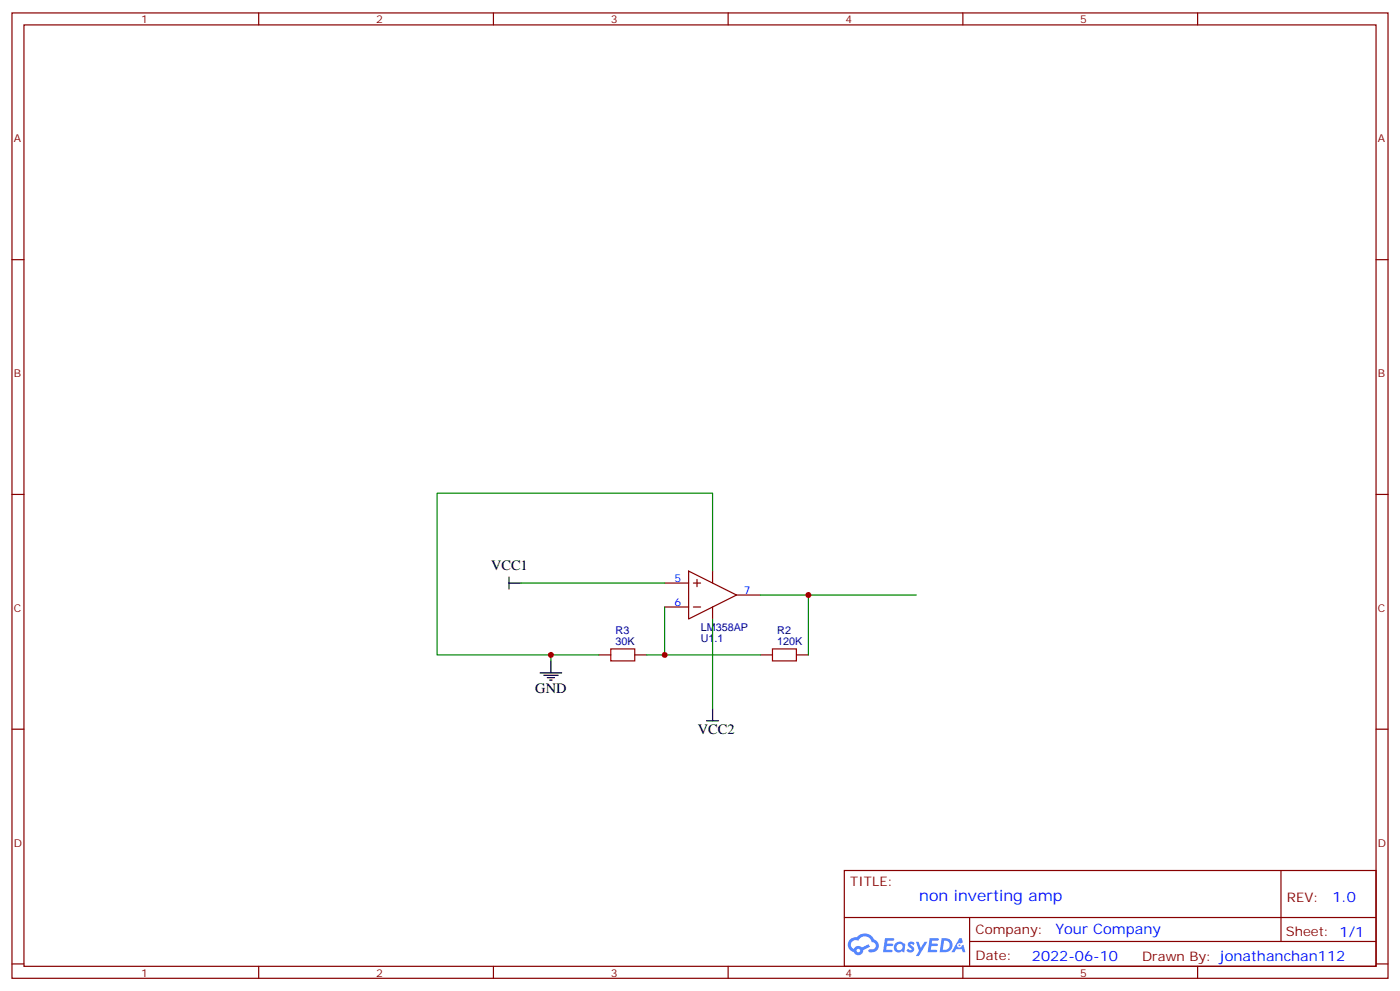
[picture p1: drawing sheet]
<svg xmlns="http://www.w3.org/2000/svg" width="412mm" height="292mm" viewBox="0 0 412 292" stroke-linecap="round" stroke-linejoin="round" font-family="sans-serif">
<g fill="none" stroke="#870000" stroke-width=".35">
<path d="M3.5 3.8h405.4v284.3h-405.4zM7.1 7.3h398.2v277.3h-398.2zM76.2 3.8v3.5M145.3 3.8v3.5M214.5 3.8v3.5M283.6 3.8v3.5M352.8 3.8v3.5M3.5 76.5h3.6M405.3 76.5h3.6M3.5 145.6h3.6M405.3 145.6h3.6M3.5 214.8h3.6"/>
<path d="M405.3 214.8h3.6M248.7 256.4h156.6v28.2h-156.6zM377.3 256.4v20.9M248.7 270.2h156.5M285.6 277.3h119.6M285.6 270.2v14.2M3.5 283.9h3.6M76.2 284.6v3.5M145.3 284.6v3.5M214.5 284.6v3.5M283.6 284.6v3.5M352.8 284.6v3.5"/>
<path d="M405.3 283.9h3.6"/>
</g>
<g fill="#5487ff">
<path d="M267.7 277.6a1.22 1.22 0 0 1 1.7 .2l-.4 .6a.47 .47 0 0 0-.3-.4 .47 .47 0 0 0-.5 .2l.1 .2a1.14 1.14 0 0 1 .8 1.8 1.14 1.14 0 0 1-1.9 0l-.2-.2 .5-.6 .7 .5a.29 .29 0 0 0 .3-.3 .29 .29 0 0 0-.2-.3 1.04 1.04 0 0 1-.6-1.7z"/>
<path d="M260.7 276.3h2.4l.3 .2-.2 .5-1.8 .1-.1 .8h1.5l.3 .4-.3 .4h-1.6l-.2 1.1h1.7l.2 .3-.2 .3-2.6 .1z"/>
<path d="M273.8 276.3h2.4l.3 .2-.1 .5-1.8 .1-.2 .8h1.6l.3 .4-.4 .4h-1.6l-.1 1.1h1.7l.2 .3-.2 .3-2.6 .1z"/>
<path d="M282.6 276.3h.7l.3 1.3-.6 .3a.69 .69 0 0 0-1 .3 .69 .69 0 0 0 .4 .9 .69 .69 0 0 0 .9-.6l.5-.2 .6 2.2h-.8l-.2-.9h-1.8l-.5 .9h-.8z"/>
<path d="M269.8 277.4h.8l.6 1.8 1.1-1.8h.9l-2.6 4.2h-.8l.9-1.5z"/>
<path d="M277.4 276.3l-.6 4.2h1.3a2.11 2.11 0 0 0 2.5-2.1 2.11 2.11 0 0 0-2.5-2.1zM278.1 277.1a1.39 1.39 0 0 1 1.7 1.4 1.39 1.39 0 0 1-1.8 1.3h-.3z"/>
<path d="M263.7 277.9a1.54 1.54 0 0 0-.1 2.2 1.54 1.54 0 0 0 2.2 .1l.6 .3 .3-2.3-.2-.3h-.4a1.49 1.49 0 0 0-2.4 0zM264 278.9a.94 .94 0 0 1 1.8 0 .94 .94 0 0 1-1.8 0z"/>
<path d="M250.4 276.7a2.18 2.18 0 0 0 1.1 3.7 1.44 1.44 0 0 0 1.6 .9 1.44 1.44 0 0 0 1.2-1.4l2-1.1-.5-.7-1.9 1a1.47 1.47 0 0 0-2.4 .4 1.39 1.39 0 0 1-.7-1.9 1.39 1.39 0 0 1 2-.5 2.12 2.12 0 0 1 2.2-1.3 2.12 2.12 0 0 1 1.9 1.7 1.14 1.14 0 0 1 1.1 1.4 1.14 1.14 0 0 1-1.7 .7 .43 .43 0 0 0-.5 .4 .43 .43 0 0 0 .4 .5 1.98 1.98 0 0 0 2.5-1.2 1.98 1.98 0 0 0-1.2-2.6 3.1 3.1 0 0 0-5.3-.6l-.9 .1zM252.3 280a.55 .55 0 0 1 1.1 0 .55 .55 0 0 1-1.1 0z"/>
<circle cx="282.6" cy="278.4" r=".26"/>
</g>
<g fill="none" stroke="#870000" stroke-width=".35">
<path d="M195.8 178.8h7M195.8 171.7h7M202.8 168.2l14.2 7.1-14.2 7zM204.3 178.8h2.1M204.3 171.7h2.1M205.3 170.7v2.1M209.9 168.2v3.5M209.9 178.8v3.5M217 175.3h7M176.4 192.9h3.5M187 192.9h3.5M224 192.9h3.5"/>
<path d="M234.6 192.9h3.5"/>
</g>
<path d="M149.9 171.7h3.6M149.9 170v3.5M159.1 198.2h6.4M160.2 198.9h4.2M161.2 199.6h2.1M162.3 194.7v3.5M161.9 200.3h.7M208.1 212.3h3.6M209.9 208.8v3.5" fill="none" stroke="#000" stroke-width=".35"/>
<path d="M179.9 191.1h7.1v3.6h-7.1zM227.5 191.1h7.1v3.6h-7.1z" fill="none" stroke="#a10000" stroke-width=".35"/>
<path d="M153.5 171.7h42.3M195.8 178.8v14.1M209.9 168.2v-22.9h-81.1v47.6h33.5M224 175.3h45.9M238.1 175.3v17.6M176.4 192.9h-14.1v1.8M190.5 192.9h33.5M209.9 182.3v26.5" fill="none" stroke="#008700" stroke-width=".35"/>
<g fill="#c00">
<circle cx="195.8" cy="192.9" r=".88"/>
<circle cx="238.1" cy="175.3" r=".88"/>
<circle cx="162.3" cy="192.9" r=".88"/>
</g>
<text font-size="4.6" fill="#00f" x="270.8" y="265.4">non inverting amp</text>
<g font-size="4.2">
<text x="144.6" y="167.8">VCC1</text>
<text x="157.7" y="204.2">GND</text>
<text x="205.6" y="216.3">VCC2</text>
</g>
<g font-size="4.2" fill="#00f">
<text x="392.5" y="265.7">1.0</text>
<text x="310.9" y="275.2">Your Company</text>
<text x="304" y="283">2022-06-10</text>
</g>
<g font-size="3.9" fill="#800">
<text x="250.5" y="261">TITLE:</text>
<text x="379.1" y="265.7">REV:</text>
<text x="287.4" y="275.2">Company:</text>
<text x="378.7" y="275.8">Sheet: 1/1</text>
<text x="287.4" y="282.9">Date:</text>
<text x="336.4" y="282.9">Drawn By: jonathanchan112</text>
</g>
<g font-size="3.2" fill="#800">
<text x="41.6" y="6.8">1</text>
<text x="110.8" y="6.8">2</text>
<text x="179.9" y="6.8">3</text>
<text x="249.1" y="6.8">4</text>
<text x="318.2" y="6.8">5</text>
<text x="4.1" y="41.9">A</text>
<text x="405.9" y="41.9">A</text>
<text x="4.1" y="111.1">B</text>
<text x="405.9" y="111.1">B</text>
<text x="4.1" y="180.2">C</text>
<text x="405.9" y="180.2">C</text>
<text x="4.1" y="249.3">D</text>
<text x="405.9" y="249.3">D</text>
<text x="41.6" y="287.6">1</text>
<text x="110.8" y="287.6">2</text>
<text x="179.9" y="287.6">3</text>
<text x="249.1" y="287.6">4</text>
<text x="318.2" y="287.6">5</text>
</g>
<g font-size="3.2" fill="#00f">
<text x="198.7" y="171.4">5</text>
<text x="198.7" y="178.4">6</text>
<text x="219.1" y="174.9">7</text>
</g>
<g font-size="3.2" fill="#000080">
<text x="206.4" y="185.8">LM358AP</text>
<text x="181.3" y="190.1">30K</text>
<text x="181.3" y="186.9">R3</text>
<text x="206.4" y="189">U1.1</text>
<text x="229" y="190.1">120K</text>
<text x="229" y="186.9">R2</text>
</g>
</svg>
